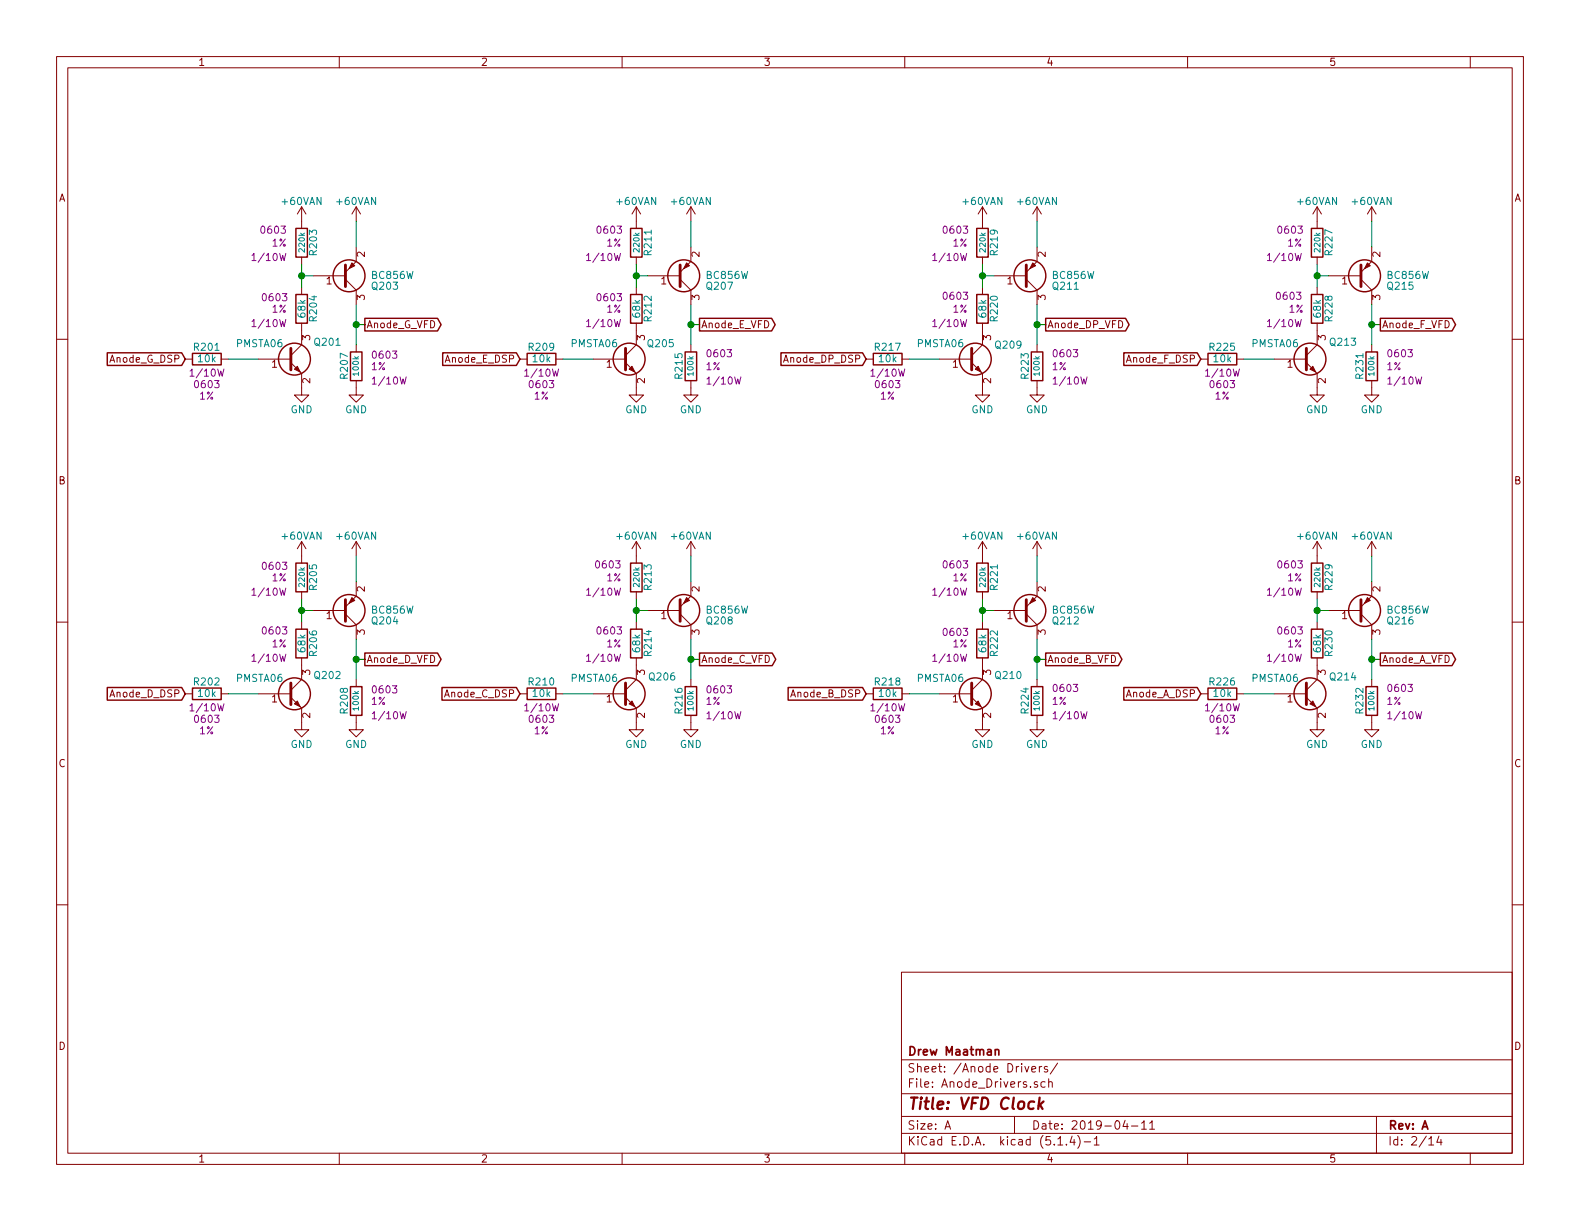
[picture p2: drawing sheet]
EESchema Schematic File Version 4
LIBS:IV-6_Display_Board-cache
EELAYER 30 0
EELAYER END
$Descr A 11000 8500
encoding utf-8
Sheet 2 14
Title "VFD Clock"
Date "2019-04-11"
Rev "A"
Comp "Drew Maatman"
Comment1 ""
Comment2 ""
Comment3 ""
Comment4 ""
$EndDescr
$Comp
L Transistor_BJT:BC856W Q203
U 1 1
P 2380 1920
F 0 "Q203" H 2580 1995 50  0000 L CNN
F 1 "BC856W" H 2580 1920 50  0000 L CNN
F 2 "TO_SOT_Packages_SMD:SOT-323_SC-70" H 2580 1845 50  0001 L CIN
F 3 "" H 2380 1920 50  0001 L CNN
F 4 "1727-4865-1-ND" H 0   0   50  0001 C CNN "Digi-Key PN"
	1    2380 1920
	1    0    0    1   
$EndComp
$Comp
L Device:R R203
U 1 1
P 2100 1690
F 0 "R203" V 2180 1690 50  0000 C CNN
F 1 "220k" V 2100 1690 40  0000 C CNN
F 2 "Resistors_SMD:R_0603" V 2030 1690 50  0001 C CNN
F 3 "" V 2180 1690 50  0001 C CNN
F 4 "1%" H 2000 1690 50  0000 R CNN "Tolerance"
F 5 "1/10W" H 2000 1590 50  0000 R CNN "Wattage"
F 6 "0603" H 2000 1780 50  0000 R CNN "display_footprint"
F 7 "P220KHCT-ND" H 0   0   50  0001 C CNN "Digi-Key PN"
	1    2100 1690
	1    0    0    -1  
$EndComp
$Comp
L Device:R R204
U 1 1
P 2100 2150
F 0 "R204" V 2180 2150 50  0000 C CNN
F 1 "68k" V 2100 2150 50  0000 C CNN
F 2 "Resistors_SMD:R_0603" V 2030 2150 50  0001 C CNN
F 3 "" V 2180 2150 50  0001 C CNN
F 4 "1%" H 2000 2150 50  0000 R CNN "Tolerance"
F 5 "1/10W" H 2000 2050 50  0000 R CNN "Wattage"
F 6 "0603" H 2010 2230 50  0000 R CNN "display_footprint"
F 7 "P68KDBCT-ND" H 0   0   50  0001 C CNN "Digi-Key PN"
	1    2100 2150
	1    0    0    -1  
$EndComp
Wire Wire Line
	2100 1840 2100 1920
Wire Wire Line
	2100 1920 2180 1920
Connection ~ 2100 1920
Wire Wire Line
	2480 1540 2480 1720
$Comp
L Transistor_BJT:BC847W Q201
U 1 1
P 2000 2500
F 0 "Q201" H 2180 2620 50  0000 L CNN
F 1 "PMSTA06" H 1640 2610 50  0000 L CNN
F 2 "TO_SOT_Packages_SMD:SOT-323_SC-70" H 2200 2425 50  0001 L CIN
F 3 "" H 2000 2500 50  0001 L CNN
F 4 "1727-6293-1-ND" H 0   0   50  0001 C CNN "Digi-Key PN"
	1    2000 2500
	1    0    0    -1  
$EndComp
Wire Wire Line
	2480 2400 2480 2260
$Comp
L power:GND #PWR0202
U 1 1
P 2100 2700
F 0 "#PWR0202" H 2100 2450 50  0001 C CNN
F 1 "GND" H 2100 2550 50  0000 C CNN
F 2 "" H 2100 2700 50  0001 C CNN
F 3 "" H 2100 2700 50  0001 C CNN
	1    2100 2700
	1    0    0    -1  
$EndComp
$Comp
L power:GND #PWR0206
U 1 1
P 2480 2700
F 0 "#PWR0206" H 2480 2450 50  0001 C CNN
F 1 "GND" H 2480 2550 50  0000 C CNN
F 2 "" H 2480 2700 50  0001 C CNN
F 3 "" H 2480 2700 50  0001 C CNN
	1    2480 2700
	1    0    0    -1  
$EndComp
$Comp
L Device:R R201
U 1 1
P 1440 2500
F 0 "R201" V 1520 2500 50  0000 C CNN
F 1 "10k" V 1440 2500 50  0000 C CNN
F 2 "Resistors_SMD:R_0603" V 1370 2500 50  0001 C CNN
F 3 "" V 1520 2500 50  0001 C CNN
F 4 "1%" V 1180 2500 50  0000 C CNN "Tolerance"
F 5 "1/10W" V 1340 2500 50  0000 C CNN "Wattage"
F 6 "0603" V 1260 2500 50  0000 C CNN "display_footprint"
F 7 "P10.0KHCT-ND" H 0   0   50  0001 C CNN "Digi-Key PN"
	1    1440 2500
	0    -1   -1   0   
$EndComp
Wire Wire Line
	1800 2500 1590 2500
Text GLabel 1290 2500 0    50   Input ~ 0
Anode_G_DSP
Text GLabel 3620 2500 0    50   Input ~ 0
Anode_E_DSP
Text GLabel 6030 2500 0    50   Input ~ 0
Anode_DP_DSP
Text GLabel 8360 2500 0    50   Input ~ 0
Anode_F_DSP
Text GLabel 1290 4830 0    50   Input ~ 0
Anode_D_DSP
Text GLabel 3620 4830 0    50   Input ~ 0
Anode_C_DSP
Text GLabel 6030 4830 0    50   Input ~ 0
Anode_B_DSP
Text GLabel 8360 4830 0    50   Input ~ 0
Anode_A_DSP
Wire Wire Line
	2540 2260 2480 2260
Connection ~ 2480 2260
$Comp
L Transistor_BJT:BC856W Q207
U 1 1
P 4710 1920
F 0 "Q207" H 4910 1995 50  0000 L CNN
F 1 "BC856W" H 4910 1920 50  0000 L CNN
F 2 "TO_SOT_Packages_SMD:SOT-323_SC-70" H 4910 1845 50  0001 L CIN
F 3 "" H 4710 1920 50  0001 L CNN
F 4 "1727-4865-1-ND" H 0   0   50  0001 C CNN "Digi-Key PN"
	1    4710 1920
	1    0    0    1   
$EndComp
Wire Wire Line
	4430 1840 4430 1920
Wire Wire Line
	4430 1920 4510 1920
Connection ~ 4430 1920
Wire Wire Line
	4810 1540 4810 1720
$Comp
L Transistor_BJT:BC847W Q205
U 1 1
P 4330 2500
F 0 "Q205" H 4500 2610 50  0000 L CNN
F 1 "PMSTA06" H 3970 2610 50  0000 L CNN
F 2 "TO_SOT_Packages_SMD:SOT-323_SC-70" H 4530 2425 50  0001 L CIN
F 3 "" H 4330 2500 50  0001 L CNN
F 4 "1727-6293-1-ND" H 0   0   50  0001 C CNN "Digi-Key PN"
	1    4330 2500
	1    0    0    -1  
$EndComp
Wire Wire Line
	4810 2400 4810 2260
$Comp
L power:GND #PWR0210
U 1 1
P 4430 2700
F 0 "#PWR0210" H 4430 2450 50  0001 C CNN
F 1 "GND" H 4430 2550 50  0000 C CNN
F 2 "" H 4430 2700 50  0001 C CNN
F 3 "" H 4430 2700 50  0001 C CNN
	1    4430 2700
	1    0    0    -1  
$EndComp
$Comp
L power:GND #PWR0214
U 1 1
P 4810 2700
F 0 "#PWR0214" H 4810 2450 50  0001 C CNN
F 1 "GND" H 4810 2550 50  0000 C CNN
F 2 "" H 4810 2700 50  0001 C CNN
F 3 "" H 4810 2700 50  0001 C CNN
	1    4810 2700
	1    0    0    -1  
$EndComp
Wire Wire Line
	4130 2500 3920 2500
Text GLabel 4870 2260 2    50   Output ~ 0
Anode_E_VFD
Wire Wire Line
	4870 2260 4810 2260
Connection ~ 4810 2260
Wire Wire Line
	6840 1840 6840 1920
Wire Wire Line
	6840 1920 6920 1920
Connection ~ 6840 1920
Wire Wire Line
	7220 1540 7220 1720
$Comp
L Transistor_BJT:BC847W Q209
U 1 1
P 6740 2500
F 0 "Q209" H 6920 2600 50  0000 L CNN
F 1 "PMSTA06" H 6380 2610 50  0000 L CNN
F 2 "TO_SOT_Packages_SMD:SOT-323_SC-70" H 6940 2425 50  0001 L CIN
F 3 "" H 6740 2500 50  0001 L CNN
F 4 "1727-6293-1-ND" H 0   0   50  0001 C CNN "Digi-Key PN"
	1    6740 2500
	1    0    0    -1  
$EndComp
Wire Wire Line
	7220 2400 7220 2260
$Comp
L power:GND #PWR0218
U 1 1
P 6840 2700
F 0 "#PWR0218" H 6840 2450 50  0001 C CNN
F 1 "GND" H 6840 2550 50  0000 C CNN
F 2 "" H 6840 2700 50  0001 C CNN
F 3 "" H 6840 2700 50  0001 C CNN
	1    6840 2700
	1    0    0    -1  
$EndComp
$Comp
L power:GND #PWR0222
U 1 1
P 7220 2700
F 0 "#PWR0222" H 7220 2450 50  0001 C CNN
F 1 "GND" H 7220 2550 50  0000 C CNN
F 2 "" H 7220 2700 50  0001 C CNN
F 3 "" H 7220 2700 50  0001 C CNN
	1    7220 2700
	1    0    0    -1  
$EndComp
Wire Wire Line
	6540 2500 6330 2500
Text GLabel 7280 2260 2    50   Output ~ 0
Anode_DP_VFD
Wire Wire Line
	7280 2260 7220 2260
Connection ~ 7220 2260
$Comp
L Transistor_BJT:BC856W Q215
U 1 1
P 9450 1920
F 0 "Q215" H 9650 1995 50  0000 L CNN
F 1 "BC856W" H 9650 1920 50  0000 L CNN
F 2 "TO_SOT_Packages_SMD:SOT-323_SC-70" H 9650 1845 50  0001 L CIN
F 3 "" H 9450 1920 50  0001 L CNN
F 4 "1727-4865-1-ND" H 0   0   50  0001 C CNN "Digi-Key PN"
	1    9450 1920
	1    0    0    1   
$EndComp
Wire Wire Line
	9170 1840 9170 1920
Wire Wire Line
	9170 1920 9250 1920
Connection ~ 9170 1920
Wire Wire Line
	9550 1540 9550 1720
$Comp
L Transistor_BJT:BC847W Q213
U 1 1
P 9070 2500
F 0 "Q213" H 9250 2620 50  0000 L CNN
F 1 "PMSTA06" H 8710 2610 50  0000 L CNN
F 2 "TO_SOT_Packages_SMD:SOT-323_SC-70" H 9270 2425 50  0001 L CIN
F 3 "" H 9070 2500 50  0001 L CNN
F 4 "1727-6293-1-ND" H 0   0   50  0001 C CNN "Digi-Key PN"
	1    9070 2500
	1    0    0    -1  
$EndComp
Wire Wire Line
	9550 2400 9550 2260
$Comp
L power:GND #PWR0226
U 1 1
P 9170 2700
F 0 "#PWR0226" H 9170 2450 50  0001 C CNN
F 1 "GND" H 9170 2550 50  0000 C CNN
F 2 "" H 9170 2700 50  0001 C CNN
F 3 "" H 9170 2700 50  0001 C CNN
	1    9170 2700
	1    0    0    -1  
$EndComp
$Comp
L power:GND #PWR0230
U 1 1
P 9550 2700
F 0 "#PWR0230" H 9550 2450 50  0001 C CNN
F 1 "GND" H 9550 2550 50  0000 C CNN
F 2 "" H 9550 2700 50  0001 C CNN
F 3 "" H 9550 2700 50  0001 C CNN
	1    9550 2700
	1    0    0    -1  
$EndComp
Wire Wire Line
	8870 2500 8660 2500
Text GLabel 9610 2260 2    50   Output ~ 0
Anode_F_VFD
Wire Wire Line
	9610 2260 9550 2260
Connection ~ 9550 2260
$Comp
L Transistor_BJT:BC856W Q204
U 1 1
P 2380 4250
F 0 "Q204" H 2580 4325 50  0000 L CNN
F 1 "BC856W" H 2580 4250 50  0000 L CNN
F 2 "TO_SOT_Packages_SMD:SOT-323_SC-70" H 2580 4175 50  0001 L CIN
F 3 "" H 2380 4250 50  0001 L CNN
F 4 "1727-4865-1-ND" H 0   0   50  0001 C CNN "Digi-Key PN"
	1    2380 4250
	1    0    0    1   
$EndComp
Wire Wire Line
	2100 4170 2100 4250
Wire Wire Line
	2100 4250 2180 4250
Connection ~ 2100 4250
Wire Wire Line
	2480 3870 2480 4050
$Comp
L Transistor_BJT:BC847W Q202
U 1 1
P 2000 4830
F 0 "Q202" H 2180 4960 50  0000 L CNN
F 1 "PMSTA06" H 1640 4940 50  0000 L CNN
F 2 "TO_SOT_Packages_SMD:SOT-323_SC-70" H 2200 4755 50  0001 L CIN
F 3 "" H 2000 4830 50  0001 L CNN
F 4 "1727-6293-1-ND" H 0   0   50  0001 C CNN "Digi-Key PN"
	1    2000 4830
	1    0    0    -1  
$EndComp
Wire Wire Line
	2480 4730 2480 4590
$Comp
L power:GND #PWR0204
U 1 1
P 2100 5030
F 0 "#PWR0204" H 2100 4780 50  0001 C CNN
F 1 "GND" H 2100 4880 50  0000 C CNN
F 2 "" H 2100 5030 50  0001 C CNN
F 3 "" H 2100 5030 50  0001 C CNN
	1    2100 5030
	1    0    0    -1  
$EndComp
$Comp
L power:GND #PWR0208
U 1 1
P 2480 5030
F 0 "#PWR0208" H 2480 4780 50  0001 C CNN
F 1 "GND" H 2480 4880 50  0000 C CNN
F 2 "" H 2480 5030 50  0001 C CNN
F 3 "" H 2480 5030 50  0001 C CNN
	1    2480 5030
	1    0    0    -1  
$EndComp
Wire Wire Line
	1800 4830 1590 4830
Text GLabel 2540 4590 2    50   Output ~ 0
Anode_D_VFD
Wire Wire Line
	2540 4590 2480 4590
Connection ~ 2480 4590
$Comp
L Transistor_BJT:BC856W Q208
U 1 1
P 4710 4250
F 0 "Q208" H 4910 4325 50  0000 L CNN
F 1 "BC856W" H 4910 4250 50  0000 L CNN
F 2 "TO_SOT_Packages_SMD:SOT-323_SC-70" H 4910 4175 50  0001 L CIN
F 3 "" H 4710 4250 50  0001 L CNN
F 4 "1727-4865-1-ND" H 0   0   50  0001 C CNN "Digi-Key PN"
	1    4710 4250
	1    0    0    1   
$EndComp
Wire Wire Line
	4430 4170 4430 4250
Wire Wire Line
	4430 4250 4510 4250
Connection ~ 4430 4250
Wire Wire Line
	4810 3870 4810 4050
$Comp
L Transistor_BJT:BC847W Q206
U 1 1
P 4330 4830
F 0 "Q206" H 4510 4950 50  0000 L CNN
F 1 "PMSTA06" H 3970 4940 50  0000 L CNN
F 2 "TO_SOT_Packages_SMD:SOT-323_SC-70" H 4530 4755 50  0001 L CIN
F 3 "" H 4330 4830 50  0001 L CNN
F 4 "1727-6293-1-ND" H 0   0   50  0001 C CNN "Digi-Key PN"
	1    4330 4830
	1    0    0    -1  
$EndComp
Wire Wire Line
	4810 4730 4810 4590
$Comp
L power:GND #PWR0212
U 1 1
P 4430 5030
F 0 "#PWR0212" H 4430 4780 50  0001 C CNN
F 1 "GND" H 4430 4880 50  0000 C CNN
F 2 "" H 4430 5030 50  0001 C CNN
F 3 "" H 4430 5030 50  0001 C CNN
	1    4430 5030
	1    0    0    -1  
$EndComp
$Comp
L power:GND #PWR0216
U 1 1
P 4810 5030
F 0 "#PWR0216" H 4810 4780 50  0001 C CNN
F 1 "GND" H 4810 4880 50  0000 C CNN
F 2 "" H 4810 5030 50  0001 C CNN
F 3 "" H 4810 5030 50  0001 C CNN
	1    4810 5030
	1    0    0    -1  
$EndComp
Wire Wire Line
	4130 4830 3920 4830
Wire Wire Line
	4870 4590 4810 4590
Connection ~ 4810 4590
$Comp
L Transistor_BJT:BC856W Q212
U 1 1
P 7120 4250
F 0 "Q212" H 7320 4325 50  0000 L CNN
F 1 "BC856W" H 7320 4250 50  0000 L CNN
F 2 "TO_SOT_Packages_SMD:SOT-323_SC-70" H 7320 4175 50  0001 L CIN
F 3 "" H 7120 4250 50  0001 L CNN
F 4 "1727-4865-1-ND" H 0   0   50  0001 C CNN "Digi-Key PN"
	1    7120 4250
	1    0    0    1   
$EndComp
Wire Wire Line
	6840 4170 6840 4250
Wire Wire Line
	6840 4250 6920 4250
Connection ~ 6840 4250
Wire Wire Line
	7220 3870 7220 4050
$Comp
L Transistor_BJT:BC847W Q210
U 1 1
P 6740 4830
F 0 "Q210" H 6920 4960 50  0000 L CNN
F 1 "PMSTA06" H 6380 4940 50  0000 L CNN
F 2 "TO_SOT_Packages_SMD:SOT-323_SC-70" H 6940 4755 50  0001 L CIN
F 3 "" H 6740 4830 50  0001 L CNN
F 4 "1727-6293-1-ND" H 0   0   50  0001 C CNN "Digi-Key PN"
	1    6740 4830
	1    0    0    -1  
$EndComp
Wire Wire Line
	7220 4730 7220 4590
$Comp
L power:GND #PWR0220
U 1 1
P 6840 5030
F 0 "#PWR0220" H 6840 4780 50  0001 C CNN
F 1 "GND" H 6840 4880 50  0000 C CNN
F 2 "" H 6840 5030 50  0001 C CNN
F 3 "" H 6840 5030 50  0001 C CNN
	1    6840 5030
	1    0    0    -1  
$EndComp
$Comp
L power:GND #PWR0224
U 1 1
P 7220 5030
F 0 "#PWR0224" H 7220 4780 50  0001 C CNN
F 1 "GND" H 7220 4880 50  0000 C CNN
F 2 "" H 7220 5030 50  0001 C CNN
F 3 "" H 7220 5030 50  0001 C CNN
	1    7220 5030
	1    0    0    -1  
$EndComp
Wire Wire Line
	6540 4830 6330 4830
Text GLabel 7280 4590 2    50   Output ~ 0
Anode_B_VFD
Wire Wire Line
	7280 4590 7220 4590
Connection ~ 7220 4590
$Comp
L Transistor_BJT:BC856W Q216
U 1 1
P 9450 4250
F 0 "Q216" H 9650 4325 50  0000 L CNN
F 1 "BC856W" H 9650 4250 50  0000 L CNN
F 2 "TO_SOT_Packages_SMD:SOT-323_SC-70" H 9650 4175 50  0001 L CIN
F 3 "" H 9450 4250 50  0001 L CNN
F 4 "1727-4865-1-ND" H 0   0   50  0001 C CNN "Digi-Key PN"
	1    9450 4250
	1    0    0    1   
$EndComp
Wire Wire Line
	9170 4170 9170 4250
Wire Wire Line
	9170 4250 9250 4250
Connection ~ 9170 4250
Wire Wire Line
	9550 3870 9550 4050
$Comp
L Transistor_BJT:BC847W Q214
U 1 1
P 9070 4830
F 0 "Q214" H 9250 4950 50  0000 L CNN
F 1 "PMSTA06" H 8710 4940 50  0000 L CNN
F 2 "TO_SOT_Packages_SMD:SOT-323_SC-70" H 9270 4755 50  0001 L CIN
F 3 "" H 9070 4830 50  0001 L CNN
F 4 "1727-6293-1-ND" H 0   0   50  0001 C CNN "Digi-Key PN"
	1    9070 4830
	1    0    0    -1  
$EndComp
Wire Wire Line
	9550 4730 9550 4590
$Comp
L power:GND #PWR0228
U 1 1
P 9170 5030
F 0 "#PWR0228" H 9170 4780 50  0001 C CNN
F 1 "GND" H 9170 4880 50  0000 C CNN
F 2 "" H 9170 5030 50  0001 C CNN
F 3 "" H 9170 5030 50  0001 C CNN
	1    9170 5030
	1    0    0    -1  
$EndComp
$Comp
L power:GND #PWR0232
U 1 1
P 9550 5030
F 0 "#PWR0232" H 9550 4780 50  0001 C CNN
F 1 "GND" H 9550 4880 50  0000 C CNN
F 2 "" H 9550 5030 50  0001 C CNN
F 3 "" H 9550 5030 50  0001 C CNN
	1    9550 5030
	1    0    0    -1  
$EndComp
Wire Wire Line
	8870 4830 8660 4830
Text GLabel 9610 4590 2    50   Output ~ 0
Anode_A_VFD
Wire Wire Line
	9610 4590 9550 4590
Connection ~ 9550 4590
$Comp
L Device:R R207
U 1 1
P 2480 2550
F 0 "R207" V 2560 2550 50  0000 C CNN
F 1 "100k" V 2480 2550 40  0000 C CNN
F 2 "Resistors_SMD:R_0603" V 2410 2550 50  0001 C CNN
F 3 "" V 2560 2550 50  0001 C CNN
F 4 "1%" H 2380 2550 50  0000 R CNN "Tolerance"
F 5 "1/10W" H 2380 2450 50  0000 R CNN "Wattage"
F 6 "0603" H 2380 2630 50  0000 R CNN "display_footprint"
F 7 "P16019CT-ND" H 0   0   50  0001 C CNN "Digi-Key PN"
	1    2480 2550
	-1   0    0    -1  
$EndComp
$Comp
L Device:R R209
U 1 1
P 3770 2500
F 0 "R209" V 3850 2500 50  0000 C CNN
F 1 "10k" V 3770 2500 50  0000 C CNN
F 2 "Resistors_SMD:R_0603" V 3700 2500 50  0001 C CNN
F 3 "" V 3850 2500 50  0001 C CNN
F 4 "1%" V 3510 2500 50  0000 C CNN "Tolerance"
F 5 "1/10W" V 3670 2500 50  0000 C CNN "Wattage"
F 6 "0603" V 3590 2500 50  0000 C CNN "display_footprint"
F 7 "P10.0KHCT-ND" H 0   0   50  0001 C CNN "Digi-Key PN"
	1    3770 2500
	0    -1   -1   0   
$EndComp
$Comp
L Device:R R217
U 1 1
P 6180 2500
F 0 "R217" V 6260 2500 50  0000 C CNN
F 1 "10k" V 6180 2500 50  0000 C CNN
F 2 "Resistors_SMD:R_0603" V 6110 2500 50  0001 C CNN
F 3 "" V 6260 2500 50  0001 C CNN
F 4 "1%" V 5920 2500 50  0000 C CNN "Tolerance"
F 5 "1/10W" V 6080 2500 50  0000 C CNN "Wattage"
F 6 "0603" V 6000 2500 50  0000 C CNN "display_footprint"
F 7 "P10.0KHCT-ND" H 0   0   50  0001 C CNN "Digi-Key PN"
	1    6180 2500
	0    -1   -1   0   
$EndComp
$Comp
L Device:R R225
U 1 1
P 8510 2500
F 0 "R225" V 8590 2500 50  0000 C CNN
F 1 "10k" V 8510 2500 50  0000 C CNN
F 2 "Resistors_SMD:R_0603" V 8440 2500 50  0001 C CNN
F 3 "" V 8590 2500 50  0001 C CNN
F 4 "1%" V 8250 2500 50  0000 C CNN "Tolerance"
F 5 "1/10W" V 8410 2500 50  0000 C CNN "Wattage"
F 6 "0603" V 8330 2500 50  0000 C CNN "display_footprint"
F 7 "P10.0KHCT-ND" H 0   0   50  0001 C CNN "Digi-Key PN"
	1    8510 2500
	0    -1   -1   0   
$EndComp
$Comp
L Device:R R226
U 1 1
P 8510 4830
F 0 "R226" V 8590 4830 50  0000 C CNN
F 1 "10k" V 8510 4830 50  0000 C CNN
F 2 "Resistors_SMD:R_0603" V 8440 4830 50  0001 C CNN
F 3 "" V 8590 4830 50  0001 C CNN
F 4 "1%" V 8250 4830 50  0000 C CNN "Tolerance"
F 5 "1/10W" V 8410 4830 50  0000 C CNN "Wattage"
F 6 "0603" V 8330 4830 50  0000 C CNN "display_footprint"
F 7 "P10.0KHCT-ND" H 0   0   50  0001 C CNN "Digi-Key PN"
	1    8510 4830
	0    -1   -1   0   
$EndComp
$Comp
L Device:R R218
U 1 1
P 6180 4830
F 0 "R218" V 6260 4830 50  0000 C CNN
F 1 "10k" V 6180 4830 50  0000 C CNN
F 2 "Resistors_SMD:R_0603" V 6110 4830 50  0001 C CNN
F 3 "" V 6260 4830 50  0001 C CNN
F 4 "1%" V 5920 4830 50  0000 C CNN "Tolerance"
F 5 "1/10W" V 6080 4830 50  0000 C CNN "Wattage"
F 6 "0603" V 6000 4830 50  0000 C CNN "display_footprint"
F 7 "P10.0KHCT-ND" H 0   0   50  0001 C CNN "Digi-Key PN"
	1    6180 4830
	0    -1   -1   0   
$EndComp
$Comp
L Device:R R210
U 1 1
P 3770 4830
F 0 "R210" V 3850 4830 50  0000 C CNN
F 1 "10k" V 3770 4830 50  0000 C CNN
F 2 "Resistors_SMD:R_0603" V 3700 4830 50  0001 C CNN
F 3 "" V 3850 4830 50  0001 C CNN
F 4 "1%" V 3510 4830 50  0000 C CNN "Tolerance"
F 5 "1/10W" V 3670 4830 50  0000 C CNN "Wattage"
F 6 "0603" V 3590 4830 50  0000 C CNN "display_footprint"
F 7 "P10.0KHCT-ND" H 0   0   50  0001 C CNN "Digi-Key PN"
	1    3770 4830
	0    -1   -1   0   
$EndComp
$Comp
L Device:R R202
U 1 1
P 1440 4830
F 0 "R202" V 1520 4830 50  0000 C CNN
F 1 "10k" V 1440 4830 50  0000 C CNN
F 2 "Resistors_SMD:R_0603" V 1370 4830 50  0001 C CNN
F 3 "" V 1520 4830 50  0001 C CNN
F 4 "1%" V 1180 4830 50  0000 C CNN "Tolerance"
F 5 "1/10W" V 1340 4830 50  0000 C CNN "Wattage"
F 6 "0603" V 1260 4830 50  0000 C CNN "display_footprint"
F 7 "P10.0KHCT-ND" H 0   0   50  0001 C CNN "Digi-Key PN"
	1    1440 4830
	0    -1   -1   0   
$EndComp
$Comp
L Device:R R211
U 1 1
P 4430 1690
F 0 "R211" V 4510 1690 50  0000 C CNN
F 1 "220k" V 4430 1690 40  0000 C CNN
F 2 "Resistors_SMD:R_0603" V 4360 1690 50  0001 C CNN
F 3 "" V 4510 1690 50  0001 C CNN
F 4 "1%" H 4330 1690 50  0000 R CNN "Tolerance"
F 5 "1/10W" H 4330 1590 50  0000 R CNN "Wattage"
F 6 "0603" H 4340 1780 50  0000 R CNN "display_footprint"
F 7 "P220KHCT-ND" H 0   0   50  0001 C CNN "Digi-Key PN"
	1    4430 1690
	1    0    0    -1  
$EndComp
$Comp
L Device:R R219
U 1 1
P 6840 1690
F 0 "R219" V 6920 1690 50  0000 C CNN
F 1 "220k" V 6840 1690 40  0000 C CNN
F 2 "Resistors_SMD:R_0603" V 6770 1690 50  0001 C CNN
F 3 "" V 6920 1690 50  0001 C CNN
F 4 "1%" H 6740 1690 50  0000 R CNN "Tolerance"
F 5 "1/10W" H 6740 1590 50  0000 R CNN "Wattage"
F 6 "0603" H 6750 1780 50  0000 R CNN "display_footprint"
F 7 "P220KHCT-ND" H 0   0   50  0001 C CNN "Digi-Key PN"
	1    6840 1690
	1    0    0    -1  
$EndComp
$Comp
L Device:R R227
U 1 1
P 9170 1690
F 0 "R227" V 9250 1690 50  0000 C CNN
F 1 "220k" V 9170 1690 40  0000 C CNN
F 2 "Resistors_SMD:R_0603" V 9100 1690 50  0001 C CNN
F 3 "" V 9250 1690 50  0001 C CNN
F 4 "1%" H 9070 1690 50  0000 R CNN "Tolerance"
F 5 "1/10W" H 9070 1590 50  0000 R CNN "Wattage"
F 6 "0603" H 9080 1780 50  0000 R CNN "display_footprint"
F 7 "P220KHCT-ND" H 0   0   50  0001 C CNN "Digi-Key PN"
	1    9170 1690
	1    0    0    -1  
$EndComp
$Comp
L Device:R R229
U 1 1
P 9170 4020
F 0 "R229" V 9250 4020 50  0000 C CNN
F 1 "220k" V 9170 4020 40  0000 C CNN
F 2 "Resistors_SMD:R_0603" V 9100 4020 50  0001 C CNN
F 3 "" V 9250 4020 50  0001 C CNN
F 4 "1%" H 9070 4020 50  0000 R CNN "Tolerance"
F 5 "1/10W" H 9070 3920 50  0000 R CNN "Wattage"
F 6 "0603" H 9080 4110 50  0000 R CNN "display_footprint"
F 7 "P220KHCT-ND" H 0   0   50  0001 C CNN "Digi-Key PN"
	1    9170 4020
	1    0    0    -1  
$EndComp
$Comp
L Device:R R221
U 1 1
P 6840 4020
F 0 "R221" V 6920 4020 50  0000 C CNN
F 1 "220k" V 6840 4020 40  0000 C CNN
F 2 "Resistors_SMD:R_0603" V 6770 4020 50  0001 C CNN
F 3 "" V 6920 4020 50  0001 C CNN
F 4 "1%" H 6740 4020 50  0000 R CNN "Tolerance"
F 5 "1/10W" H 6740 3920 50  0000 R CNN "Wattage"
F 6 "0603" H 6750 4110 50  0000 R CNN "display_footprint"
F 7 "P220KHCT-ND" H 0   0   50  0001 C CNN "Digi-Key PN"
	1    6840 4020
	1    0    0    -1  
$EndComp
$Comp
L Device:R R213
U 1 1
P 4430 4020
F 0 "R213" V 4510 4020 50  0000 C CNN
F 1 "220k" V 4430 4020 40  0000 C CNN
F 2 "Resistors_SMD:R_0603" V 4360 4020 50  0001 C CNN
F 3 "" V 4510 4020 50  0001 C CNN
F 4 "1%" H 4330 4020 50  0000 R CNN "Tolerance"
F 5 "1/10W" H 4330 3920 50  0000 R CNN "Wattage"
F 6 "0603" H 4330 4110 50  0000 R CNN "display_footprint"
F 7 "P220KHCT-ND" H 0   0   50  0001 C CNN "Digi-Key PN"
	1    4430 4020
	1    0    0    -1  
$EndComp
$Comp
L Device:R R205
U 1 1
P 2100 4020
F 0 "R205" V 2180 4020 50  0000 C CNN
F 1 "220k" V 2100 4020 40  0000 C CNN
F 2 "Resistors_SMD:R_0603" V 2030 4020 50  0001 C CNN
F 3 "" V 2180 4020 50  0001 C CNN
F 4 "1%" H 2000 4020 50  0000 R CNN "Tolerance"
F 5 "1/10W" H 2000 3920 50  0000 R CNN "Wattage"
F 6 "0603" H 2010 4100 50  0000 R CNN "display_footprint"
F 7 "P220KHCT-ND" H 0   0   50  0001 C CNN "Digi-Key PN"
	1    2100 4020
	1    0    0    -1  
$EndComp
$Comp
L Transistor_BJT:BC856W Q211
U 1 1
P 7120 1920
F 0 "Q211" H 7320 1995 50  0000 L CNN
F 1 "BC856W" H 7320 1920 50  0000 L CNN
F 2 "TO_SOT_Packages_SMD:SOT-323_SC-70" H 7320 1845 50  0001 L CIN
F 3 "" H 7120 1920 50  0001 L CNN
F 4 "1727-4865-1-ND" H 0   0   50  0001 C CNN "Digi-Key PN"
	1    7120 1920
	1    0    0    1   
$EndComp
$Comp
L Device:R R212
U 1 1
P 4430 2150
F 0 "R212" V 4510 2150 50  0000 C CNN
F 1 "68k" V 4430 2150 50  0000 C CNN
F 2 "Resistors_SMD:R_0603" V 4360 2150 50  0001 C CNN
F 3 "" V 4510 2150 50  0001 C CNN
F 4 "1%" H 4330 2150 50  0000 R CNN "Tolerance"
F 5 "1/10W" H 4330 2050 50  0000 R CNN "Wattage"
F 6 "0603" H 4340 2230 50  0000 R CNN "display_footprint"
F 7 "P68KDBCT-ND" H 0   0   50  0001 C CNN "Digi-Key PN"
	1    4430 2150
	1    0    0    -1  
$EndComp
$Comp
L Device:R R220
U 1 1
P 6840 2150
F 0 "R220" V 6920 2150 50  0000 C CNN
F 1 "68k" V 6840 2150 50  0000 C CNN
F 2 "Resistors_SMD:R_0603" V 6770 2150 50  0001 C CNN
F 3 "" V 6920 2150 50  0001 C CNN
F 4 "1%" H 6740 2150 50  0000 R CNN "Tolerance"
F 5 "1/10W" H 6740 2050 50  0000 R CNN "Wattage"
F 6 "0603" H 6750 2240 50  0000 R CNN "display_footprint"
F 7 "P68KDBCT-ND" H 0   0   50  0001 C CNN "Digi-Key PN"
	1    6840 2150
	1    0    0    -1  
$EndComp
$Comp
L Device:R R228
U 1 1
P 9170 2150
F 0 "R228" V 9250 2150 50  0000 C CNN
F 1 "68k" V 9170 2150 50  0000 C CNN
F 2 "Resistors_SMD:R_0603" V 9100 2150 50  0001 C CNN
F 3 "" V 9250 2150 50  0001 C CNN
F 4 "1/10W" H 9070 2050 50  0000 R CNN "Wattage"
F 5 "0603" H 9070 2240 50  0000 R CNN "display_footprint"
F 6 "1%" H 9080 2150 50  0000 R CNN "Tolerance"
F 7 "P68KDBCT-ND" H 0   0   50  0001 C CNN "Digi-Key PN"
	1    9170 2150
	1    0    0    -1  
$EndComp
$Comp
L Device:R R230
U 1 1
P 9170 4480
F 0 "R230" V 9250 4480 50  0000 C CNN
F 1 "68k" V 9170 4480 50  0000 C CNN
F 2 "Resistors_SMD:R_0603" V 9100 4480 50  0001 C CNN
F 3 "" V 9250 4480 50  0001 C CNN
F 4 "1%" H 9070 4480 50  0000 R CNN "Tolerance"
F 5 "1/10W" H 9070 4380 50  0000 R CNN "Wattage"
F 6 "0603" H 9080 4570 50  0000 R CNN "display_footprint"
F 7 "P68KDBCT-ND" H 0   0   50  0001 C CNN "Digi-Key PN"
	1    9170 4480
	1    0    0    -1  
$EndComp
$Comp
L Device:R R222
U 1 1
P 6840 4480
F 0 "R222" V 6920 4480 50  0000 C CNN
F 1 "68k" V 6840 4480 50  0000 C CNN
F 2 "Resistors_SMD:R_0603" V 6770 4480 50  0001 C CNN
F 3 "" V 6920 4480 50  0001 C CNN
F 4 "1%" H 6740 4480 50  0000 R CNN "Tolerance"
F 5 "1/10W" H 6740 4380 50  0000 R CNN "Wattage"
F 6 "0603" H 6750 4560 50  0000 R CNN "display_footprint"
F 7 "P68KDBCT-ND" H 0   0   50  0001 C CNN "Digi-Key PN"
	1    6840 4480
	1    0    0    -1  
$EndComp
$Comp
L Device:R R214
U 1 1
P 4430 4480
F 0 "R214" V 4510 4480 50  0000 C CNN
F 1 "68k" V 4430 4480 50  0000 C CNN
F 2 "Resistors_SMD:R_0603" V 4360 4480 50  0001 C CNN
F 3 "" V 4510 4480 50  0001 C CNN
F 4 "1%" H 4330 4480 50  0000 R CNN "Tolerance"
F 5 "1/10W" H 4330 4380 50  0000 R CNN "Wattage"
F 6 "0603" H 4340 4570 50  0000 R CNN "display_footprint"
F 7 "P68KDBCT-ND" H 0   0   50  0001 C CNN "Digi-Key PN"
	1    4430 4480
	1    0    0    -1  
$EndComp
$Comp
L Device:R R206
U 1 1
P 2100 4480
F 0 "R206" V 2180 4480 50  0000 C CNN
F 1 "68k" V 2100 4480 50  0000 C CNN
F 2 "Resistors_SMD:R_0603" V 2030 4480 50  0001 C CNN
F 3 "" V 2180 4480 50  0001 C CNN
F 4 "1%" H 2000 4480 50  0000 R CNN "Tolerance"
F 5 "1/10W" H 2000 4380 50  0000 R CNN "Wattage"
F 6 "0603" H 2010 4570 50  0000 R CNN "display_footprint"
F 7 "P68KDBCT-ND" H 0   0   50  0001 C CNN "Digi-Key PN"
	1    2100 4480
	1    0    0    -1  
$EndComp
$Comp
L Device:R R215
U 1 1
P 4810 2550
F 0 "R215" V 4890 2550 50  0000 C CNN
F 1 "100k" V 4810 2550 40  0000 C CNN
F 2 "Resistors_SMD:R_0603" V 4740 2550 50  0001 C CNN
F 3 "" V 4890 2550 50  0001 C CNN
F 4 "1%" H 4710 2550 50  0000 R CNN "Tolerance"
F 5 "1/10W" H 4710 2450 50  0000 R CNN "Wattage"
F 6 "0603" H 4710 2640 50  0000 R CNN "display_footprint"
F 7 "P16019CT-ND" H 0   0   50  0001 C CNN "Digi-Key PN"
	1    4810 2550
	-1   0    0    -1  
$EndComp
$Comp
L Device:R R223
U 1 1
P 7220 2550
F 0 "R223" V 7300 2550 50  0000 C CNN
F 1 "100k" V 7220 2550 40  0000 C CNN
F 2 "Resistors_SMD:R_0603" V 7150 2550 50  0001 C CNN
F 3 "" V 7300 2550 50  0001 C CNN
F 4 "1%" H 7120 2550 50  0000 R CNN "Tolerance"
F 5 "1/10W" H 7120 2450 50  0000 R CNN "Wattage"
F 6 "0603" H 7120 2640 50  0000 R CNN "display_footprint"
F 7 "P16019CT-ND" H 0   0   50  0001 C CNN "Digi-Key PN"
	1    7220 2550
	-1   0    0    -1  
$EndComp
$Comp
L Device:R R231
U 1 1
P 9550 2550
F 0 "R231" V 9630 2550 50  0000 C CNN
F 1 "100k" V 9550 2550 40  0000 C CNN
F 2 "Resistors_SMD:R_0603" V 9480 2550 50  0001 C CNN
F 3 "" V 9630 2550 50  0001 C CNN
F 4 "1%" H 9450 2550 50  0000 R CNN "Tolerance"
F 5 "1/10W" H 9450 2450 50  0000 R CNN "Wattage"
F 6 "0603" H 9450 2640 50  0000 R CNN "display_footprint"
F 7 "P16019CT-ND" H 0   0   50  0001 C CNN "Digi-Key PN"
	1    9550 2550
	-1   0    0    -1  
$EndComp
$Comp
L Device:R R232
U 1 1
P 9550 4880
F 0 "R232" V 9630 4880 50  0000 C CNN
F 1 "100k" V 9550 4880 40  0000 C CNN
F 2 "Resistors_SMD:R_0603" V 9480 4880 50  0001 C CNN
F 3 "" V 9630 4880 50  0001 C CNN
F 4 "1%" H 9450 4880 50  0000 R CNN "Tolerance"
F 5 "1/10W" H 9450 4780 50  0000 R CNN "Wattage"
F 6 "0603" H 9450 4970 50  0000 R CNN "display_footprint"
F 7 "P16019CT-ND" H 0   0   50  0001 C CNN "Digi-Key PN"
	1    9550 4880
	-1   0    0    -1  
$EndComp
$Comp
L Device:R R224
U 1 1
P 7220 4880
F 0 "R224" V 7300 4880 50  0000 C CNN
F 1 "100k" V 7220 4880 40  0000 C CNN
F 2 "Resistors_SMD:R_0603" V 7150 4880 50  0001 C CNN
F 3 "" V 7300 4880 50  0001 C CNN
F 4 "1%" H 7120 4880 50  0000 R CNN "Tolerance"
F 5 "1/10W" H 7120 4780 50  0000 R CNN "Wattage"
F 6 "0603" H 7120 4970 50  0000 R CNN "display_footprint"
F 7 "P16019CT-ND" H 0   0   50  0001 C CNN "Digi-Key PN"
	1    7220 4880
	-1   0    0    -1  
$EndComp
$Comp
L Device:R R216
U 1 1
P 4810 4880
F 0 "R216" V 4890 4880 50  0000 C CNN
F 1 "100k" V 4810 4880 40  0000 C CNN
F 2 "Resistors_SMD:R_0603" V 4740 4880 50  0001 C CNN
F 3 "" V 4890 4880 50  0001 C CNN
F 4 "1%" H 4710 4880 50  0000 R CNN "Tolerance"
F 5 "1/10W" H 4710 4780 50  0000 R CNN "Wattage"
F 6 "0603" H 4710 4960 50  0000 R CNN "display_footprint"
F 7 "P16019CT-ND" H 0   0   50  0001 C CNN "Digi-Key PN"
	1    4810 4880
	-1   0    0    -1  
$EndComp
$Comp
L Device:R R208
U 1 1
P 2480 4880
F 0 "R208" V 2560 4880 50  0000 C CNN
F 1 "100k" V 2480 4880 40  0000 C CNN
F 2 "Resistors_SMD:R_0603" V 2410 4880 50  0001 C CNN
F 3 "" V 2560 4880 50  0001 C CNN
F 4 "1%" H 2380 4880 50  0000 R CNN "Tolerance"
F 5 "1/10W" H 2380 4780 50  0000 R CNN "Wattage"
F 6 "0603" H 2380 4960 50  0000 R CNN "display_footprint"
F 7 "P16019CT-ND" H 0   0   50  0001 C CNN "Digi-Key PN"
	1    2480 4880
	-1   0    0    -1  
$EndComp
Wire Wire Line
	2100 1920 2100 2000
Wire Wire Line
	2480 2260 2480 2120
Wire Wire Line
	4430 1920 4430 2000
Wire Wire Line
	4810 2260 4810 2120
Wire Wire Line
	6840 1920 6840 2000
Wire Wire Line
	7220 2260 7220 2120
Wire Wire Line
	9170 1920 9170 2000
Wire Wire Line
	9550 2260 9550 2120
Wire Wire Line
	2100 4250 2100 4330
Wire Wire Line
	2480 4590 2480 4450
Wire Wire Line
	4430 4250 4430 4330
Wire Wire Line
	4810 4590 4810 4450
Wire Wire Line
	6840 4250 6840 4330
Wire Wire Line
	7220 4590 7220 4450
Wire Wire Line
	9170 4250 9170 4330
Wire Wire Line
	9550 4590 9550 4450
Text GLabel 2540 2260 2    50   Output ~ 0
Anode_G_VFD
$Comp
L Custom_Library:+60VAN #PWR0201
U 1 1
P 2100 1540
F 0 "#PWR0201" H 2100 1390 50  0001 C CNN
F 1 "+60VAN" H 2100 1680 50  0000 C CNN
F 2 "" H 2100 1540 50  0000 C CNN
F 3 "" H 2100 1540 50  0000 C CNN
	1    2100 1540
	1    0    0    -1  
$EndComp
$Comp
L Custom_Library:+60VAN #PWR0205
U 1 1
P 2480 1540
F 0 "#PWR0205" H 2480 1390 50  0001 C CNN
F 1 "+60VAN" H 2480 1680 50  0000 C CNN
F 2 "" H 2480 1540 50  0000 C CNN
F 3 "" H 2480 1540 50  0000 C CNN
	1    2480 1540
	1    0    0    -1  
$EndComp
$Comp
L Custom_Library:+60VAN #PWR0209
U 1 1
P 4430 1540
F 0 "#PWR0209" H 4430 1390 50  0001 C CNN
F 1 "+60VAN" H 4430 1680 50  0000 C CNN
F 2 "" H 4430 1540 50  0000 C CNN
F 3 "" H 4430 1540 50  0000 C CNN
	1    4430 1540
	1    0    0    -1  
$EndComp
$Comp
L Custom_Library:+60VAN #PWR0213
U 1 1
P 4810 1540
F 0 "#PWR0213" H 4810 1390 50  0001 C CNN
F 1 "+60VAN" H 4810 1680 50  0000 C CNN
F 2 "" H 4810 1540 50  0000 C CNN
F 3 "" H 4810 1540 50  0000 C CNN
	1    4810 1540
	1    0    0    -1  
$EndComp
$Comp
L Custom_Library:+60VAN #PWR0217
U 1 1
P 6840 1540
F 0 "#PWR0217" H 6840 1390 50  0001 C CNN
F 1 "+60VAN" H 6840 1680 50  0000 C CNN
F 2 "" H 6840 1540 50  0000 C CNN
F 3 "" H 6840 1540 50  0000 C CNN
	1    6840 1540
	1    0    0    -1  
$EndComp
$Comp
L Custom_Library:+60VAN #PWR0221
U 1 1
P 7220 1540
F 0 "#PWR0221" H 7220 1390 50  0001 C CNN
F 1 "+60VAN" H 7220 1680 50  0000 C CNN
F 2 "" H 7220 1540 50  0000 C CNN
F 3 "" H 7220 1540 50  0000 C CNN
	1    7220 1540
	1    0    0    -1  
$EndComp
$Comp
L Custom_Library:+60VAN #PWR0225
U 1 1
P 9170 1540
F 0 "#PWR0225" H 9170 1390 50  0001 C CNN
F 1 "+60VAN" H 9170 1680 50  0000 C CNN
F 2 "" H 9170 1540 50  0000 C CNN
F 3 "" H 9170 1540 50  0000 C CNN
	1    9170 1540
	1    0    0    -1  
$EndComp
$Comp
L Custom_Library:+60VAN #PWR0229
U 1 1
P 9550 1540
F 0 "#PWR0229" H 9550 1390 50  0001 C CNN
F 1 "+60VAN" H 9550 1680 50  0000 C CNN
F 2 "" H 9550 1540 50  0000 C CNN
F 3 "" H 9550 1540 50  0000 C CNN
	1    9550 1540
	1    0    0    -1  
$EndComp
$Comp
L Custom_Library:+60VAN #PWR0231
U 1 1
P 9550 3870
F 0 "#PWR0231" H 9550 3720 50  0001 C CNN
F 1 "+60VAN" H 9550 4010 50  0000 C CNN
F 2 "" H 9550 3870 50  0000 C CNN
F 3 "" H 9550 3870 50  0000 C CNN
	1    9550 3870
	1    0    0    -1  
$EndComp
$Comp
L Custom_Library:+60VAN #PWR0227
U 1 1
P 9170 3870
F 0 "#PWR0227" H 9170 3720 50  0001 C CNN
F 1 "+60VAN" H 9170 4010 50  0000 C CNN
F 2 "" H 9170 3870 50  0000 C CNN
F 3 "" H 9170 3870 50  0000 C CNN
	1    9170 3870
	1    0    0    -1  
$EndComp
$Comp
L Custom_Library:+60VAN #PWR0223
U 1 1
P 7220 3870
F 0 "#PWR0223" H 7220 3720 50  0001 C CNN
F 1 "+60VAN" H 7220 4010 50  0000 C CNN
F 2 "" H 7220 3870 50  0000 C CNN
F 3 "" H 7220 3870 50  0000 C CNN
	1    7220 3870
	1    0    0    -1  
$EndComp
$Comp
L Custom_Library:+60VAN #PWR0219
U 1 1
P 6840 3870
F 0 "#PWR0219" H 6840 3720 50  0001 C CNN
F 1 "+60VAN" H 6840 4010 50  0000 C CNN
F 2 "" H 6840 3870 50  0000 C CNN
F 3 "" H 6840 3870 50  0000 C CNN
	1    6840 3870
	1    0    0    -1  
$EndComp
$Comp
L Custom_Library:+60VAN #PWR0215
U 1 1
P 4810 3870
F 0 "#PWR0215" H 4810 3720 50  0001 C CNN
F 1 "+60VAN" H 4810 4010 50  0000 C CNN
F 2 "" H 4810 3870 50  0000 C CNN
F 3 "" H 4810 3870 50  0000 C CNN
	1    4810 3870
	1    0    0    -1  
$EndComp
$Comp
L Custom_Library:+60VAN #PWR0211
U 1 1
P 4430 3870
F 0 "#PWR0211" H 4430 3720 50  0001 C CNN
F 1 "+60VAN" H 4430 4010 50  0000 C CNN
F 2 "" H 4430 3870 50  0000 C CNN
F 3 "" H 4430 3870 50  0000 C CNN
	1    4430 3870
	1    0    0    -1  
$EndComp
$Comp
L Custom_Library:+60VAN #PWR0207
U 1 1
P 2480 3870
F 0 "#PWR0207" H 2480 3720 50  0001 C CNN
F 1 "+60VAN" H 2480 4010 50  0000 C CNN
F 2 "" H 2480 3870 50  0000 C CNN
F 3 "" H 2480 3870 50  0000 C CNN
	1    2480 3870
	1    0    0    -1  
$EndComp
$Comp
L Custom_Library:+60VAN #PWR0203
U 1 1
P 2100 3870
F 0 "#PWR0203" H 2100 3720 50  0001 C CNN
F 1 "+60VAN" H 2100 4010 50  0000 C CNN
F 2 "" H 2100 3870 50  0000 C CNN
F 3 "" H 2100 3870 50  0000 C CNN
	1    2100 3870
	1    0    0    -1  
$EndComp
Text GLabel 4870 4590 2    50   Output ~ 0
Anode_C_VFD
$EndSCHEMATC
